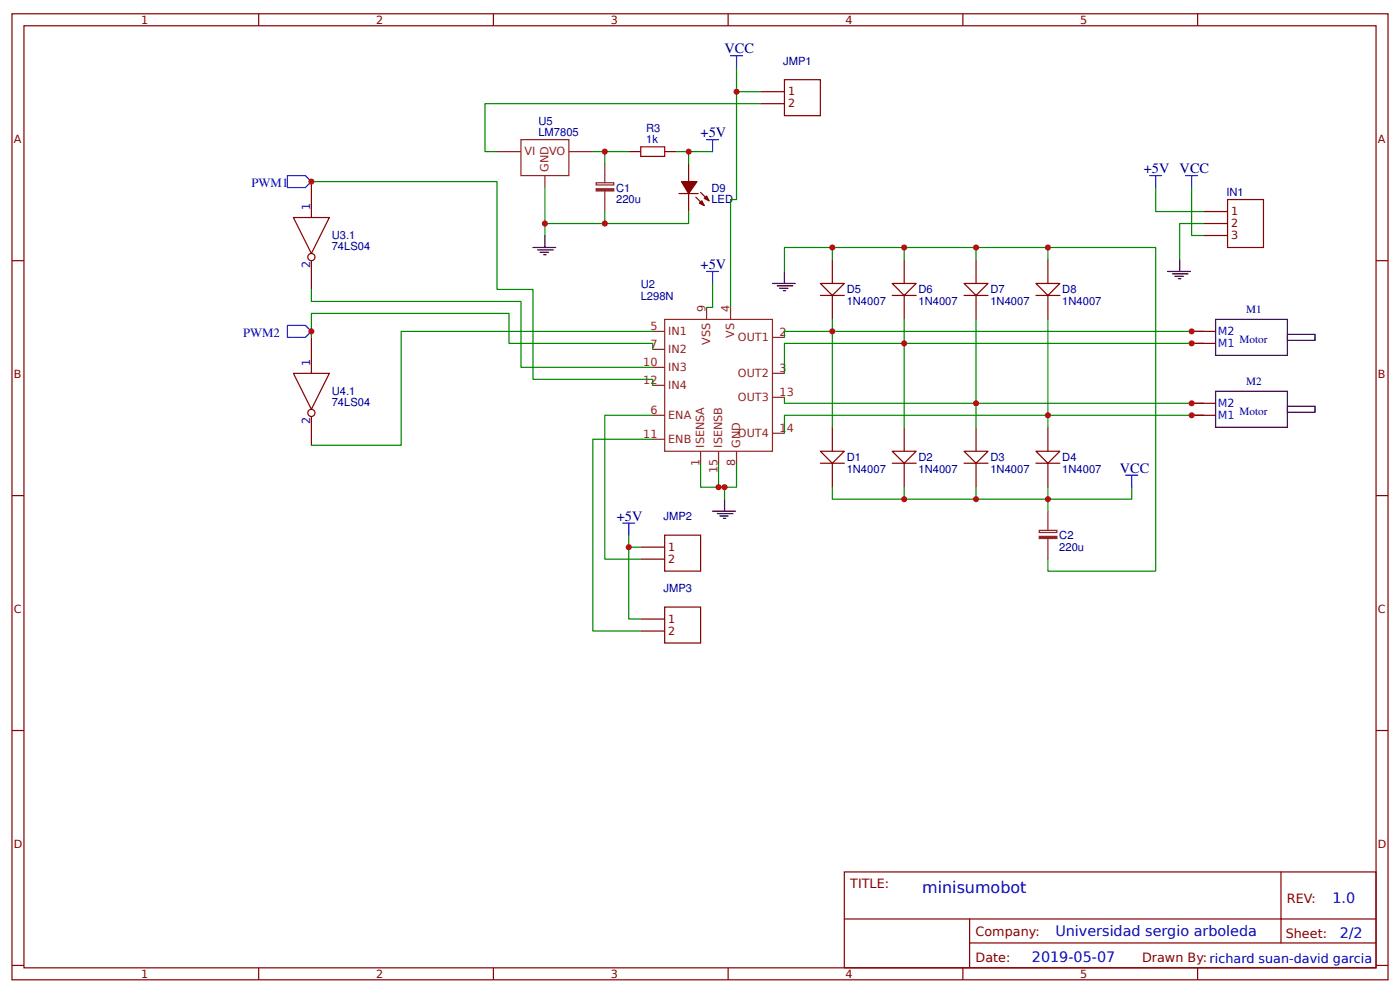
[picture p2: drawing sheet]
<svg xmlns="http://www.w3.org/2000/svg" width="309mm" height="219mm" viewBox="0 0 309 219" stroke-linecap="round" stroke-linejoin="round" font-family="sans-serif">
<g fill="none" stroke="#800" stroke-width=".26">
<path d="M2.6 3h304.1v213.3h-304.1zM5.3 5.7h298.7v208h-298.7zM57.1 3v2.7M109 3v2.7M160.9 3v2.7M212.7 3v2.7M264.6 3v2.7M2.6 57.5h2.7M64.8 48h8l-4 8zM68.8 40.1v7.9M68.8 57.5v6.4M304 57.5h2.7"/>
<path d="M68.8 74.5v7.9M64.8 82.4h8l-4 8zM68.8 91.9v6.4M2.6 109.4h2.7M304 109.4h2.7M2.6 161.3h2.7M304 161.3h2.7M186.5 192.5h117.5v21.2h-117.5zM283 192.5v15.7M2.6 213.1h2.7M57.1 213.7v2.6M109 213.7v2.6"/>
<path d="M160.9 213.7v2.6M186.6 202.9h117.3M212.7 213.7v2.6M214.2 208.2h89.7M214.2 202.9v10.6M264.6 213.7v2.6M304 213.1h2.7"/>
<circle cx="68.8" cy="56.8" r=".79"/>
<circle cx="68.8" cy="91.1" r=".79"/>
</g>
<g fill="none" stroke="#8d2323" stroke-width=".26">
<path d="M144.2 73.2h2.6M144.2 77.1h2.6M146.8 70.5h23.9v29.1h-23.9zM156.1 67.9v2.6M161.4 67.9v2.6M170.7 74.5h2.6M144.2 91.7h2.6M144.2 81.1h2.6M144.2 97h2.6M144.2 85.1h2.6M154.8 99.6v2.7M158.7 99.6v2.7"/>
<path d="M162.7 99.6v2.7M170.7 82.4h2.6M170.7 87.7h2.6M170.7 95.6h2.6"/>
</g>
<path d="M181.2 99.6h5.3l-2.6 2.7z" fill="#fefefe" stroke="#800" stroke-width=".26"/>
<path d="M183.9 94.3v5.3M181.2 102.3h5.3M183.9 102.3v5.3" fill="none" stroke="#800" stroke-width=".26"/>
<path d="M197.1 99.6h5.3l-2.6 2.7z" fill="#fefefe" stroke="#800" stroke-width=".26"/>
<path d="M199.8 94.3v5.3M197.1 102.3h5.3M199.8 102.3v5.3" fill="none" stroke="#800" stroke-width=".26"/>
<path d="M213 99.6h5.3l-2.7 2.7z" fill="#fefefe" stroke="#800" stroke-width=".26"/>
<path d="M215.6 94.3v5.3M213 102.3h5.3M215.6 102.3v5.3" fill="none" stroke="#800" stroke-width=".26"/>
<path d="M228.9 99.6h5.3l-2.7 2.7z" fill="#fefefe" stroke="#800" stroke-width=".26"/>
<path d="M231.5 94.3v5.3M228.9 102.3h5.3M231.5 102.3v5.3" fill="none" stroke="#800" stroke-width=".26"/>
<path d="M181.2 62.6h5.3l-2.6 2.6z" fill="#fefefe" stroke="#800" stroke-width=".26"/>
<path d="M183.9 57.3v5.3M181.2 65.2h5.3M183.9 65.2v5.3" fill="none" stroke="#800" stroke-width=".26"/>
<path d="M197.1 62.6h5.3l-2.6 2.6z" fill="#fefefe" stroke="#800" stroke-width=".26"/>
<path d="M199.8 57.3v5.3M197.1 65.2h5.3M199.8 65.2v5.3" fill="none" stroke="#800" stroke-width=".26"/>
<path d="M213 62.6h5.3l-2.7 2.6z" fill="#fefefe" stroke="#800" stroke-width=".26"/>
<path d="M215.6 57.3v5.3M213 65.2h5.3M215.6 65.2v5.3" fill="none" stroke="#800" stroke-width=".26"/>
<path d="M228.9 62.6h5.3l-2.7 2.6z" fill="#fefefe" stroke="#800" stroke-width=".26"/>
<g fill="none" stroke="#800" stroke-width=".26">
<path d="M138.9 33.5h2.7M146.8 33.5h2.7M152.1 36.1v4M150 42.7h4.3M152.1 42.7v4M153.7 43.5l1.9 1.9M154.8 42.5l1.8 1.8M231.5 57.3v5.3M228.9 65.2h5.3M231.5 65.2v5.3M263.3 75.8h5.3M263.3 73.2h5.3"/>
<path d="M263.3 91.7h5.3M263.3 89h5.3"/>
</g>
<path d="M109.8 33.5h5.3M115.1 30.8h10.6v8h-10.6zM120.4 38.8v2.6M125.7 33.5h5.3M133.6 36.1v4.2M131.7 40.3h3.9v.5h-3.9zM133.6 42.2v4.5M229.6 117.1h3.9v.5h-3.9zM231.5 112.8v4.3M231.5 118.9v4.5" fill="none" stroke="#8d2323" stroke-width=".26"/>
<path d="M141.6 32.4h5.2v2.1h-5.2z" fill="none" stroke="#a00000" stroke-width=".26"/>
<g fill="#800" stroke="#800" stroke-width=".26">
<path d="M154.5 44.8l.5-.5 .6 1.1z"/>
<path d="M155.6 43.8l.5-.5 .5 1z"/>
<path d="M150.5 40.1h3.5l-1.9 2.6z"/>
</g>
<g fill="none" stroke="#800000" stroke-width=".26">
<path d="M173.3 17.6h7.9v7.9h-7.9zM168 20.2h5.3M168 22.9h5.3M265.9 46.7h5.3M265.9 49.3h5.3M265.9 52h5.3M271.2 44.1h7.9v10.5h-7.9zM146.8 118.1h8v8h-8zM141.6 120.8h5.2M141.6 123.4h5.2M141.6 136.7h5.2M141.6 139.3h5.2"/>
<path d="M146.8 134h8v7.9h-8z"/>
</g>
<g fill="none" stroke="#080" stroke-width=".26">
<path d="M162.7 14.9v5.3h5.3M131 33.5h2.6v2.6M133.6 33.5h5.3M149.5 33.5h2.6v2.6M152.1 33.5h5.3M162.7 20.2v23.9h-1.3v23.8M168 22.9h-60.8v10.6h2.6M68.8 40.1h41v23.8h7.9v19.8h26.5v1.4M120.4 41.4v10.6M133.6 46.7v2.6h-13.2M152.1 46.7v2.6h-18.5M183.9 54.6v2.7"/>
<path d="M199.8 54.6v2.7M215.6 54.6v2.7M231.5 57.3v-2.7h-58.2v5.3M231.5 54.6h23.8v71.5h-23.8v-2.7M255.3 41.4v5.3h10.6M263.3 41.4v10.6h2.6M265.9 49.3h-5.3v8M68.8 74.5v-5.3h43.6v6.6h31.8v1.3M68.8 63.9v2.6h46.3v14.6h29.1M144.2 73.2h-55.6v25.1h-19.8M157.4 62.6v5.3h-1.3M183.9 70.5v23.8"/>
<path d="M199.8 70.5v23.8M215.6 70.5v23.8M231.5 70.5v23.8M265.9 73.2h-92.6v1.3M265.9 75.8h-92.6v6.6M144.2 91.7h-10.6v31.7h8M144.2 97h-13.2v42.3h10.6M173.3 87.7v1.3h92.6M265.9 91.7h-92.6v3.9M138.9 118.1v2.7h2.7M154.8 102.3v5.3h7.9v-5.3M158.7 102.3v5.3"/>
<path d="M160.1 107.6v2.6M183.9 107.6v2.6h66.1v-2.6M199.8 107.6v2.6M215.6 107.6v2.6M231.5 107.6v5.2M138.9 120.8v15.9h2.7"/>
</g>
<g fill="none" stroke="#00f" stroke-width=".26">
<path d="M161.4 12.3h2.6M162.7 12.3v2.6M63.5 38.8h4l1.3 1.3-1.3 1.3h-4zM156.1 30.8h2.6M157.4 30.8v2.7M254 38.8h2.6M255.3 38.8v2.6M261.9 38.8h2.7M263.3 38.8v2.6M156.1 59.9h2.6M157.4 59.9v2.7M63.5 71.8h4l1.3 1.4-1.3 1.3h-4z"/>
<path d="M137.6 115.5h2.6M138.9 115.5v2.6M248.7 104.9h2.7M250 104.9v2.7"/>
</g>
<g fill="#8d2323" stroke="#8d2323" stroke-width=".26">
<path d="M131.7 41.7h3.9v.4h-3.9z"/>
<path d="M229.6 118.4h3.9v.5h-3.9z"/>
</g>
<g fill="none" stroke="#000" stroke-width=".26">
<path d="M117.7 54.6h5.1M118.8 55.2h3.4M119.3 55.7h1.9M120.1 56.2h.5M120.4 52v2.6M173.3 59.9v2.7M258 59.9h5M260.6 57.3v2.6M170.7 62.6h5M171.7 63.1h3.5M172.2 63.6h1.9M173 64.2h.6"/>
<path d="M259 60.5h3.5M259.6 61h1.8M260.3 61.5h.6M268.6 70.5h15.8v7.9h-15.8zM284.4 73.8h6.1v1.3h-6.1zM268.6 86.4h15.8v7.9h-15.8zM284.4 89.7h6.1v1.3h-6.1zM157.4 112.8h5.1M158.5 113.4h3.4M159 113.9h1.9M159.8 114.4h.5M160.1 110.2v2.6"/>
</g>
<g fill="#c00">
<circle cx="263.3" cy="89" r=".66"/>
<circle cx="263.3" cy="91.7" r=".66"/>
<circle cx="263.3" cy="75.8" r=".66"/>
<circle cx="263.3" cy="73.2" r=".66"/>
<circle cx="183.9" cy="73.2" r=".66"/>
<circle cx="199.8" cy="75.8" r=".66"/>
<circle cx="215.6" cy="89" r=".66"/>
<circle cx="231.5" cy="91.7" r=".66"/>
<circle cx="231.5" cy="110.2" r=".66"/>
<circle cx="215.6" cy="110.2" r=".66"/>
<circle cx="199.8" cy="110.2" r=".66"/>
<circle cx="162.7" cy="20.2" r=".66"/>
<circle cx="215.6" cy="54.6" r=".66"/>
<circle cx="199.8" cy="54.6" r=".66"/>
<circle cx="183.9" cy="54.6" r=".66"/>
<circle cx="231.5" cy="54.6" r=".66"/>
<circle cx="158.8" cy="107.6" r=".66"/>
<circle cx="160.1" cy="107.6" r=".66"/>
<circle cx="138.9" cy="120.8" r=".66"/>
<circle cx="120.4" cy="49.3" r=".66"/>
<circle cx="133.6" cy="33.5" r=".66"/>
<circle cx="133.6" cy="49.3" r=".66"/>
<circle cx="152.1" cy="33.5" r=".66"/>
<circle cx="68.8" cy="40.1" r=".66"/>
<circle cx="68.8" cy="73.2" r=".66"/>
</g>
<text font-size="3.5" fill="#00f" x="203.7" y="197.2">minisumobot</text>
<g font-size="3.2" fill="#000080">
<text x="160.1" y="11.8">VCC</text>
<text x="154.8" y="30.3">+5V</text>
<text x="252.7" y="38.2">+5V</text>
<text x="260.6" y="38.2">VCC</text>
<text x="154.8" y="59.4">+5V</text>
<text x="247.4" y="104.4">VCC</text>
<text x="136.3" y="115">+5V</text>
</g>
<g font-size="3.2" fill="#00f">
<text x="294.4" y="199.4">1.0</text>
<text x="233.2" y="206.6">Universidad sergio arboleda</text>
<text x="296" y="207.2">2/2</text>
<text x="228" y="212.5">2019-05-07</text>
</g>
<g font-size="2.8" fill="#00f">
<text x="55.6" y="41.3">PWM1</text>
<text x="53.7" y="74.5">PWM2</text>
</g>
<g font-size="2.8" fill="#800">
<text x="187.9" y="195.9">TITLE:</text>
<text x="284.3" y="199.4">REV:</text>
<text x="215.5" y="206.6">Company:</text>
<text x="284.1" y="207">Sheet:</text>
<text x="215.5" y="212.3">Date:</text>
<text x="252.3" y="212.4">Drawn By: richard suan-david garcia</text>
</g>
<g font-size="2.5" fill="#800">
<text x="31.2" y="5.3">1</text>
<text x="83.1" y="5.3">2</text>
<text x="134.9" y="5.3">3</text>
<text x="186.8" y="5.3">4</text>
<text x="238.7" y="5.3">5</text>
<text x="3" y="31.6">A</text>
<text x="304.4" y="31.6">A</text>
<text x="3" y="83.5">B</text>
<text x="304.4" y="83.5">B</text>
<text x="3" y="135.3">C</text>
<text x="304.4" y="135.3">C</text>
<text x="3" y="187.2">D</text>
<text x="304.4" y="187.2">D</text>
<text x="31.2" y="215.9">1</text>
<text x="83.1" y="215.9">2</text>
<text x="134.9" y="215.9">3</text>
<text x="186.8" y="215.9">4</text>
<text x="238.7" y="215.9">5</text>
</g>
<g font-size="2.5" fill="#000080">
<text x="173" y="14.3">JMP1</text>
<text x="119" y="27.5">U5</text>
<text x="142.8" y="29.1">R3</text>
<text x="119" y="30">LM7805</text>
<text x="142.8" y="31.6">1k</text>
<text x="136.1" y="44.8">220u</text>
<text x="136.1" y="42.3">C1</text>
<text x="157.2" y="44.8">LED</text>
<text x="157.2" y="42.3">D9</text>
<text x="270.9" y="43.3">IN1</text>
<text x="73.3" y="52.8">U3.1</text>
<text x="73.3" y="55.3">74LS04</text>
<text x="141.6" y="63.6">U2</text>
<text x="187.1" y="64.8">D5</text>
<text x="202.9" y="64.8">D6</text>
<text x="218.8" y="64.8">D7</text>
<text x="234.7" y="64.8">D8</text>
<text x="141.6" y="66.3">L298N</text>
<text x="187.1" y="67.3">1N4007</text>
<text x="202.9" y="67.3">1N4007</text>
<text x="218.8" y="67.3">1N4007</text>
<text x="234.7" y="67.3">1N4007</text>
<text x="275.3" y="69.2">M1</text>
<text x="273.8" y="75.8">Motor</text>
<text x="73.3" y="89.7">74LS04</text>
<text x="73.3" y="87.2">U4.1</text>
<text x="275.3" y="85.1">M2</text>
<text x="273.8" y="91.7">Motor</text>
<text x="187.1" y="101.8">D1</text>
<text x="202.9" y="101.8">D2</text>
<text x="218.8" y="101.8">D3</text>
<text x="234.7" y="101.8">D4</text>
<text x="187.1" y="104.3">1N4007</text>
<text x="202.9" y="104.3">1N4007</text>
<text x="218.8" y="104.3">1N4007</text>
<text x="234.7" y="104.3">1N4007</text>
<text x="146.6" y="114.8">JMP2</text>
<text x="234" y="119">C2</text>
<text x="234" y="121.5">220u</text>
<text x="146.6" y="130.7">JMP3</text>
</g>
<g font-size="2.5" fill="#800000">
<text x="174.1" y="21">1</text>
<text x="174.1" y="23.7">2</text>
<text x="272" y="47.5">1</text>
<text x="272" y="50.1">2</text>
<text x="272" y="52.8">3</text>
<text x="147.6" y="121.6">1</text>
<text x="147.6" y="124.2">2</text>
<text x="147.6" y="137.5">1</text>
<text x="147.6" y="140.1">2</text>
</g>
<g font-size="2.5" fill="#8d2323">
<text x="115.9" y="34.3">VI</text>
<text x="121.3" y="34.3">VO</text>
<text x="121.2" y="38" transform="rotate(-90 121.2 38)">GND</text>
<text x="155.8" y="68.9" transform="rotate(-90 155.8 68.9)">9</text>
<text x="161.1" y="68.9" transform="rotate(-90 161.1 68.9)">4</text>
<text x="143.7" y="72.9">5</text>
<text x="143.7" y="76.9">7</text>
<text x="147.6" y="74">IN1</text>
<text x="147.6" y="77.9">IN2</text>
<text x="156.9" y="76.1" transform="rotate(-90 156.9 76.1)">VSS</text>
<text x="162.2" y="74.6" transform="rotate(-90 162.2 74.6)">VS</text>
<text x="163" y="75.3">OUT1</text>
<text x="172.2" y="74.2">2</text>
<text x="142.1" y="80.8">10</text>
<text x="147.6" y="81.9">IN3</text>
<text x="163" y="83.2">OUT2</text>
<text x="172.2" y="82.2">3</text>
<text x="142.1" y="84.8">12</text>
<text x="147.6" y="85.9">IN4</text>
<text x="163" y="88.5">OUT3</text>
<text x="172.2" y="87.4">13</text>
<text x="143.7" y="91.4">6</text>
<text x="147.6" y="92.5">ENA</text>
<text x="172.2" y="95.4">14</text>
<text x="142.1" y="96.7">11</text>
<text x="147.6" y="97.8">ENB</text>
<text x="155.6" y="98.8" transform="rotate(-90 155.6 98.8)">ISENSA</text>
<text x="159.5" y="98.8" transform="rotate(-90 159.5 98.8)">ISENSB</text>
<text x="163" y="96.4">OUT4</text>
<text x="163.5" y="98.8" transform="rotate(-90 163.5 98.8)">GND</text>
<text x="154.5" y="102.8" transform="rotate(-90 154.5 102.8)">1</text>
<text x="158.5" y="104.3" transform="rotate(-90 158.5 104.3)">15</text>
<text x="162.5" y="102.8" transform="rotate(-90 162.5 102.8)">8</text>
</g>
<g font-size="2.5" fill="#00f">
<text x="68.5" y="46.4" transform="rotate(-90 68.5 46.4)">1</text>
<text x="68.5" y="59.1" transform="rotate(-90 68.5 59.1)">2</text>
<text x="269.1" y="76.6">M1</text>
<text x="269.1" y="74">M2</text>
<text x="68.5" y="80.8" transform="rotate(-90 68.5 80.8)">1</text>
<text x="269.1" y="89.8">M2</text>
<text x="68.5" y="93.5" transform="rotate(-90 68.5 93.5)">2</text>
<text x="269.1" y="92.5">M1</text>
</g>
</svg>
